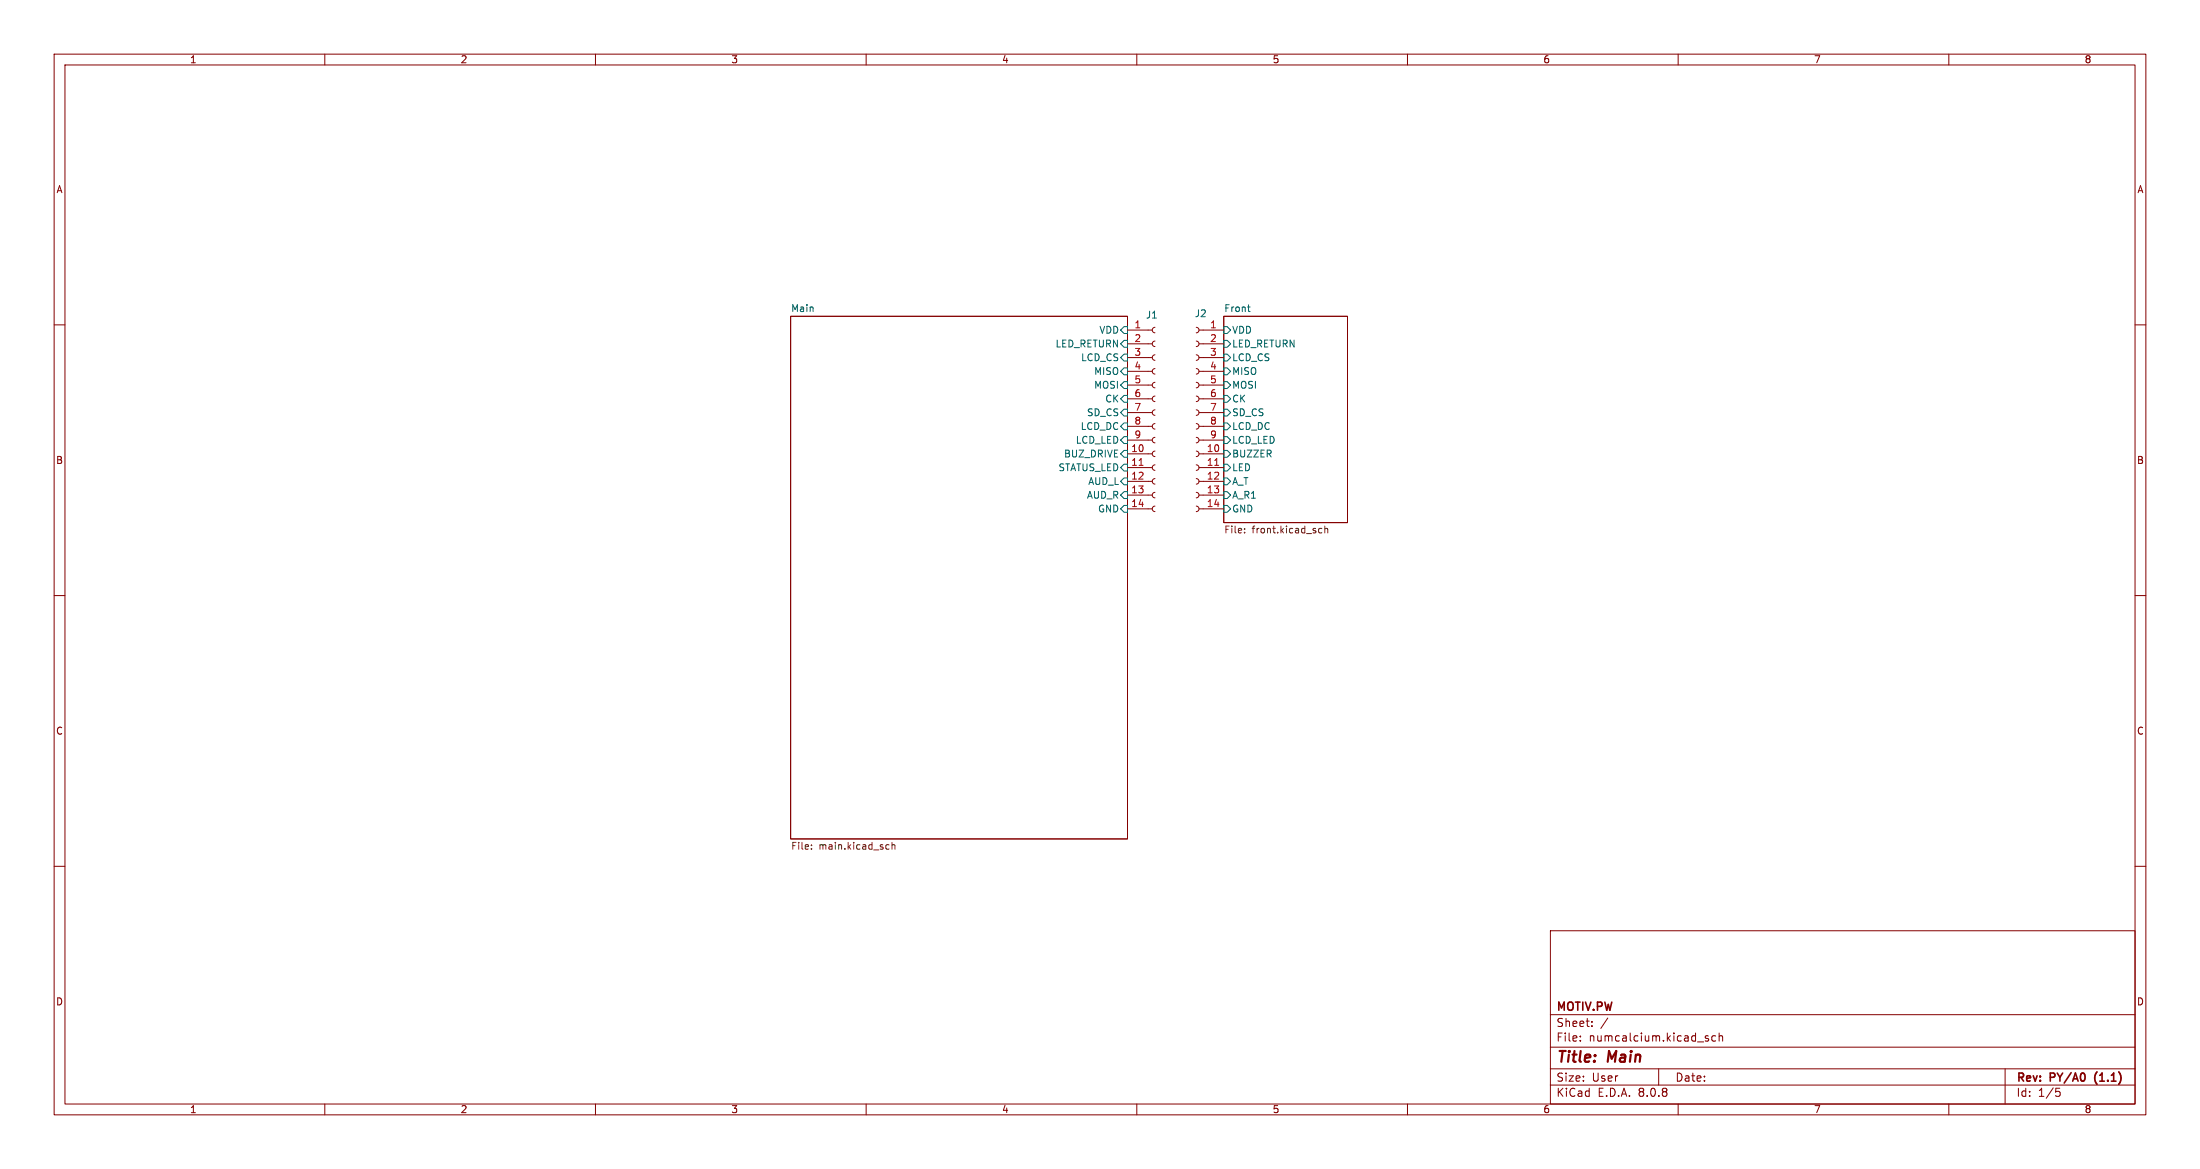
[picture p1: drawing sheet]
<svg xmlns="http://www.w3.org/2000/svg" width="406mm" height="216mm" viewBox="0 0 406 216" stroke-linecap="round" stroke-linejoin="round" font-family="sans-serif">
<g fill="none" stroke="#840000" stroke-width=".18">
<path d="M10 10h386.4v195.9h-386.4zM12 12h382.4v191.9h-382.4zM60 10v2M110 10v2M160 10v2M210 10v2M260 10v2M310 10v2M360 10v2M146 58.4h62.3v96.5h-62.3zM226.1 58.4h22.8v38.1h-22.8zM10 60h2"/>
<path d="M208.3 78.7h4.6M208.3 76.2h4.6M208.3 73.7h4.6M208.3 71.1h4.6M208.3 68.6h4.6M208.3 66h4.6M208.3 63.5h4.6M208.3 61h4.6M213.4 78.2l-.4 .2-.1 .3 .1 .4 .4 .1M213.4 75.7l-.4 .1-.1 .4 .1 .4 .4 .1M213.4 73.2l-.4 .1-.1 .4 .1 .3 .4 .2M213.4 70.6l-.4 .2-.1 .3 .1 .4 .4 .1"/>
<path d="M213.4 68.1l-.4 .1-.1 .4 .1 .3 .4 .2M213.4 65.5l-.4 .2-.1 .3 .1 .4 .4 .1M213.4 63l-.4 .1-.1 .4 .1 .4 .4 .1M213.4 60.5l-.4 .1-.1 .4 .1 .3 .4 .2M221 78.2l.3 .2 .2 .3-.2 .4-.3 .1M221 75.7l.3 .1 .2 .4-.2 .4-.3 .1M221 73.2l.3 .1 .2 .4-.2 .3-.3 .2M221 70.6l.3 .2 .2 .3-.2 .4-.3 .1M221 68.1l.3 .1 .2 .4-.2 .3-.3 .2M221 65.5l.3 .2 .2 .3-.2 .4-.3 .1M221 63l.3 .1 .2 .4-.2 .4-.3 .1M221 60.5l.3 .1 .2 .4-.2 .3-.3 .2"/>
<path d="M221.5 78.7h4.6M221.5 76.2h4.6M221.5 73.7h4.6M221.5 71.1h4.6M221.5 68.6h4.6M221.5 66h4.6M221.5 63.5h4.6M221.5 61h4.6M394.4 60h2M208.3 94h4.6M208.3 91.4h4.6M208.3 88.9h4.6"/>
<path d="M208.3 86.4h4.6M208.3 83.8h4.6M208.3 81.3h4.6M213.4 93.5l-.4 .1-.1 .4 .1 .3 .4 .2M213.4 90.9l-.4 .2-.1 .3 .1 .4 .4 .1M213.4 88.4l-.4 .1-.1 .4 .1 .4 .4 .1M213.4 85.9l-.4 .1-.1 .4 .1 .3 .4 .2M213.4 83.3l-.4 .2-.1 .3 .1 .4 .4 .1M213.4 80.8l-.4 .1-.1 .4 .1 .3 .4 .2M221 93.5l.3 .1 .2 .4-.2 .3-.3 .2M221 90.9l.3 .2 .2 .3-.2 .4-.3 .1M221 88.4l.3 .1 .2 .4-.2 .4-.3 .1"/>
<path d="M221 85.9l.3 .1 .2 .4-.2 .3-.3 .2M221 83.3l.3 .2 .2 .3-.2 .4-.3 .1M221 80.8l.3 .1 .2 .4-.2 .3-.3 .2M221.5 94h4.6M221.5 91.4h4.6M221.5 88.9h4.6M221.5 86.4h4.6M221.5 83.8h4.6M221.5 81.3h4.6M10 110h2M394.4 110h2M10 160h2"/>
<path d="M286.4 171.9h108v32h-108zM394.4 160h2M286.4 197.4h108M286.4 193.4h108M286.4 187.4h108M291.9 192.1v.2M291.9 191.4v.1M294.1 189.4v.2M294.1 188.7v.1M297 188l-1.3 1.9M306.4 197.4v3M315.1 191.7l.5 .2v.2l-.2 .2-.4-.1"/>
<path d="M315.1 191.4h.5M316.9 191.4l-.4-.1-.3 .3v.4l.2 .2h.5M317.6 191.4l.2-.1 .3 .1 .1 .9M317.6 190.8v1.5M370.4 197.4v6.5M60 203.9v2M110 203.9v2M160 203.9v2M210 203.9v2M260 203.9v2M286.4 200.4h108M310 203.9v2"/>
<path d="M360 203.9v2M379.8 201h.7M379.9 201.6h.4l.3 .2-.2 .6-.5 .1"/>
</g>
<g fill="none" stroke="#006464" stroke-width=".18">
<path d="M230.5 56.7h.4M230.7 57.5h.2M207 71.1l.6-.6h.7v1.3h-.7zM207 73.7l.6-.7h.7v1.3h-.7zM207 63.5l.6-.6h.7v1.2h-.7zM207.6 65.4h.7v1.3h-.7l-.6-.7zM207.6 67.9h.7v1.3h-.7l-.6-.6zM207.6 75.6h.7v1.2h-.7l-.6-.6zM207.6 78.1h.7v1.3h-.7l-.6-.7zM207.6 60.3h.7v1.3h-.7l-.6-.6zM226.1 78.1h.6l.6 .6-.6 .7h-.6zM226.1 73h.6l.6 .7-.6 .6h-.6z"/>
<path d="M226.1 70.5h.6l.6 .6-.6 .7h-.6zM226.1 75.6h.6l.6 .6-.6 .6h-.6zM226.1 65.4h.6l.6 .6-.6 .7h-.6zM226.1 60.3h.6l.6 .7-.6 .6h-.6zM226.1 67.9h.6l.6 .7-.6 .6h-.6zM226.1 62.9h.6l.6 .6-.6 .6h-.6zM207 86.4l.6-.7h.7v1.3h-.7zM207 94l.6-.7h.7v1.3h-.7zM207 83.8l.6-.6h.7v1.3h-.7zM207.6 80.6h.7v1.3h-.7l-.6-.6zM207.6 88.3h.7v1.2h-.7l-.6-.6zM207.6 90.8h.7v1.3h-.7l-.6-.7z"/>
<path d="M226.1 80.6h.6l.6 .7-.6 .6h-.6zM226.1 93.3h.6l.6 .7-.6 .6h-.6zM226.1 90.8h.6l.6 .6-.6 .7h-.6zM226.1 88.3h.6l.6 .6-.6 .6h-.6zM226.1 83.2h.6l.6 .6-.6 .7h-.6zM226.1 85.7h.6l.6 .7-.6 .6h-.6z"/>
</g>
<path d="M229.9 98.3v.1M229.9 97.6v.2M243.6 98.3l.2 .1h.4M244.2 97.6h-.4l-.2 .1M244.7 97.7l.2-.1h.3l.1 .8M244.7 97.2v1.2M149.9 156.7v.1M149.9 156.1v.1M163.9 156l.3 .1M164.2 156.8h-.3M164.8 156.1l.2-.1 .3 .1v.7M164.8 155.6v1.2" fill="none" stroke="#725600" stroke-width=".18"/>
<path d="M210.4 85.9h.8M224.4 85.9h.7" fill="none" stroke="#a90000" stroke-width=".18"/>
<g font-size="2.8" fill="#840000">
<text x="287.4" y="196.8">Title:</text>
<text x="297.1" y="196.8">Main</text>
</g>
<g font-size="2.1" fill="#840000">
<text x="287.4" y="189.9">Sheet:</text>
<text x="287.4" y="187.1">MOTIV.PW</text>
<text x="287.4" y="192.6">File:</text>
<text x="293.5" y="192.6">numcalcium.kicad_sch</text>
<text x="287.4" y="202.8">KiCad</text>
<text x="287.4" y="200">Size:</text>
<text x="294.1" y="200">User</text>
<text x="295.1" y="202.8">E.D.A.</text>
<text x="302.7" y="202.8">8.0.8</text>
<text x="309.4" y="200">Date:</text>
<text x="372.4" y="200.2">Rev:</text>
<text x="372.4" y="202.8">Id:</text>
<text x="376.5" y="202.8">1/5</text>
<text x="378.8" y="200.2">PY/A0</text>
<text x="387.6" y="200.2">(1.1)</text>
</g>
<g font-size="1.8" fill="#840000">
<text x="35" y="11.9">1</text>
<text x="85" y="11.9">2</text>
<text x="135" y="11.9">3</text>
<text x="185" y="11.9">4</text>
<text x="235" y="11.9">5</text>
<text x="285" y="11.9">6</text>
<text x="335" y="11.9">7</text>
<text x="385" y="11.9">8</text>
<text x="10.3" y="35.9">A</text>
<text x="394.7" y="35.9">A</text>
<text x="10.3" y="85.9">B</text>
<text x="394.7" y="85.9">B</text>
<text x="10.3" y="135.9">C</text>
<text x="394.7" y="135.9">C</text>
<text x="10.3" y="185.9">D</text>
<text x="394.7" y="185.9">D</text>
<text x="35" y="205.8">1</text>
<text x="85" y="205.8">2</text>
<text x="135" y="205.8">3</text>
<text x="185" y="205.8">4</text>
<text x="235" y="205.8">5</text>
<text x="285" y="205.8">6</text>
<text x="335" y="205.8">7</text>
<text x="385" y="205.8">8</text>
</g>
<g font-size="1.8" fill="#006464">
<text x="146" y="57.7">Main</text>
<text x="211.6" y="59">J1</text>
<text x="220.6" y="58.8">J2</text>
<text x="226.1" y="57.7">Front</text>
<text x="194.9" y="64.4">LED_RETURN</text>
<text x="203" y="61.8">VDD</text>
<text x="227.5" y="61.8">VDD</text>
<text x="227.5" y="64.4">LED_RETURN</text>
<text x="199.6" y="66.9">LCD_CS</text>
<text x="202" y="72">MOSI</text>
<text x="202" y="69.4">MISO</text>
<text x="227.5" y="72">MOSI</text>
<text x="227.5" y="66.9">LCD_CS</text>
<text x="227.5" y="69.4">MISO</text>
<text x="200.7" y="77.1">SD_CS</text>
<text x="204.1" y="74.5">CK</text>
<text x="227.5" y="74.5">CK</text>
<text x="227.5" y="77.1">SD_CS</text>
<text x="198.6" y="82.1">LCD_LED</text>
<text x="199.5" y="79.6">LCD_DC</text>
<text x="227.5" y="79.6">LCD_DC</text>
<text x="227.5" y="82.1">LCD_LED</text>
<text x="195.4" y="87.2">STATUS_LED</text>
<text x="196.5" y="84.7">BUZ_DRIVE</text>
<text x="200.9" y="89.8">AUD_L</text>
<text x="227.5" y="89.8">A_T</text>
<text x="227.5" y="84.7">BUZZER</text>
<text x="227.5" y="87.2">LED</text>
<text x="200.7" y="92.3">AUD_R</text>
<text x="202.7" y="94.8">GND</text>
<text x="227.5" y="94.8">GND</text>
<text x="227.5" y="92.3">A_R1</text>
</g>
<g font-size="1.8" fill="#a90000">
<text x="209.5" y="60.7">1</text>
<text x="209.5" y="63.2">2</text>
<text x="209.5" y="65.8">3</text>
<text x="223.4" y="60.7">1</text>
<text x="223.4" y="63.2">2</text>
<text x="223.4" y="65.8">3</text>
<text x="209.5" y="68.3">4</text>
<text x="209.5" y="70.9">5</text>
<text x="223.4" y="68.3">4</text>
<text x="223.4" y="70.9">5</text>
<text x="209.5" y="73.4">6</text>
<text x="209.5" y="75.9">7</text>
<text x="223.4" y="73.4">6</text>
<text x="223.4" y="75.9">7</text>
<text x="208.9" y="83.6">10</text>
<text x="209.5" y="78.5">8</text>
<text x="209.5" y="81">9</text>
<text x="222.8" y="83.6">10</text>
<text x="223.4" y="78.5">8</text>
<text x="223.4" y="81">9</text>
<text x="208.9" y="86.1">11</text>
<text x="208.9" y="88.6">12</text>
<text x="222.8" y="86.1">11</text>
<text x="222.8" y="88.6">12</text>
<text x="208.9" y="91.2">13</text>
<text x="208.9" y="93.7">14</text>
<text x="222.8" y="91.2">13</text>
<text x="222.8" y="93.7">14</text>
</g>
<g font-size="1.8" fill="#725600">
<text x="226.1" y="98.8">File:</text>
<text x="231.3" y="98.8">front.kicad_sch</text>
<text x="146" y="157.3">File:</text>
<text x="151.3" y="157.3">main.kicad_sch</text>
</g>
</svg>
